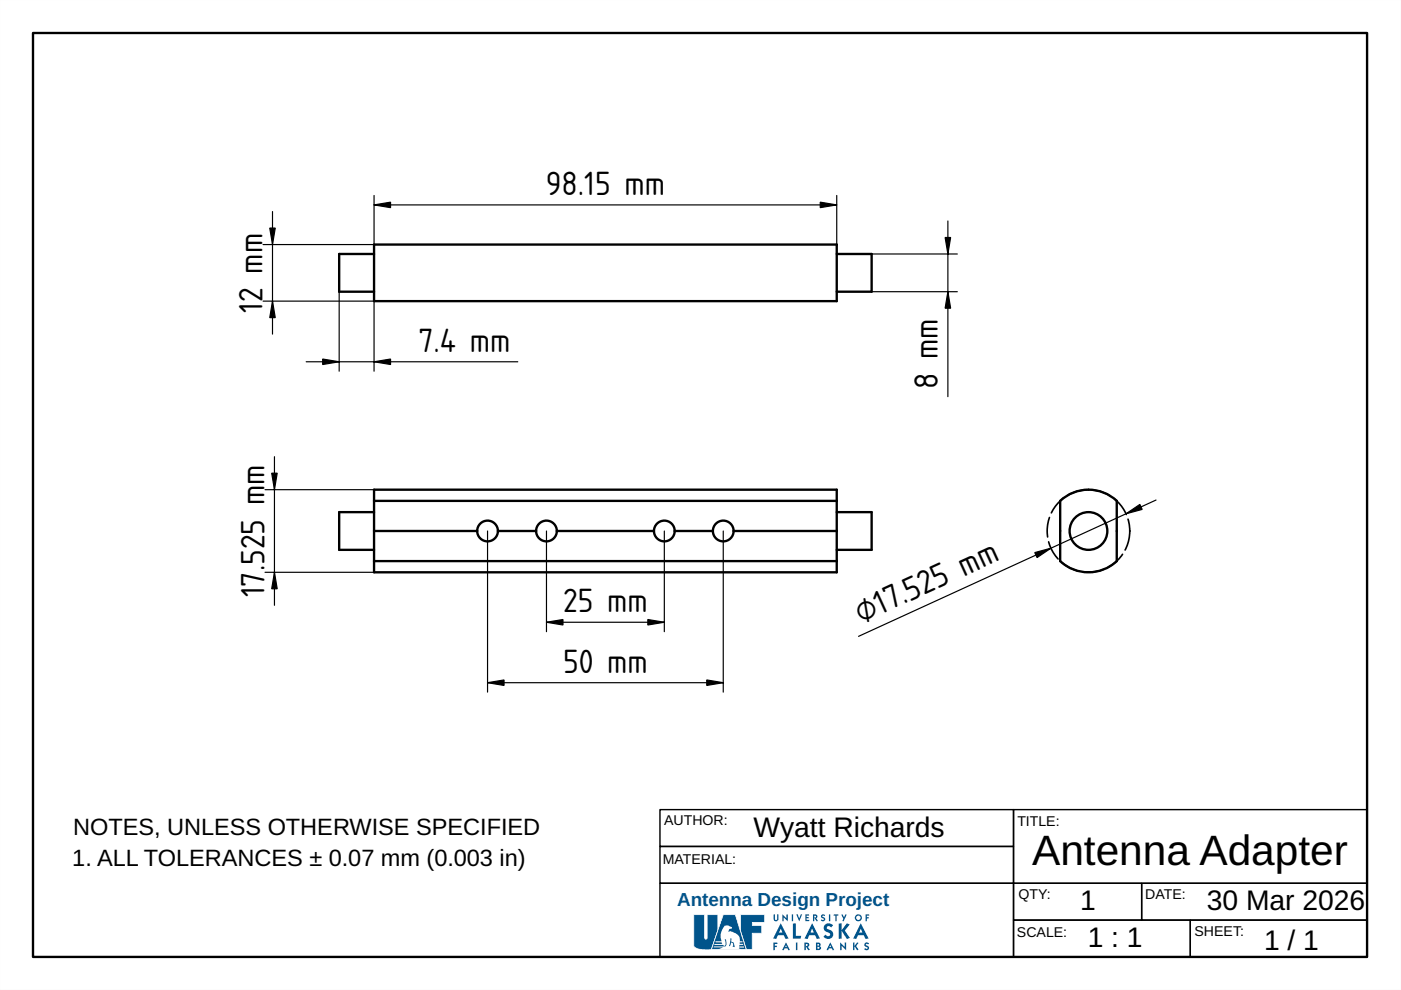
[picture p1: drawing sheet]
<svg xmlns="http://www.w3.org/2000/svg" width="297mm" height="210mm" viewBox="0 0 297 210" stroke-linecap="round" stroke-linejoin="round" font-family="sans-serif">
<path d="M0 0h296.8v209.9h-296.8zM0 0v209.9h296.8v-209.9z" fill="#000"/>
<path d="M7 7h282.8v195.9h-282.8z" fill="none" stroke="#000" stroke-width=".5"/>
<path d="M139.9 179.5h75v7.8h-75zM139.9 171.7h75v7.8h-75zM214.9 171.7h74.9v15.6h-74.9zM139.9 187.3h75v15.6h-75zM214.9 195.1h37.5v7.8h-37.5zM214.9 187.3h27.2v7.8h-27.2zM242.1 187.3h47.7v7.8h-47.7zM252.4 195.1h37.4v7.8h-37.4z" fill="none" stroke="#000" stroke-width=".3"/>
<g fill="#00548b">
<path d="M164 193.9l.3-.1v1.1l.2 .2 .2-.2 .1-1 .2-.1v1.1a.51 .51 0 0 1-.5 .4 .51 .51 0 0 1-.5-.5z"/>
<path d="M165.9 193.8l.8 .9v-.8l.3-.1v1.5l-.8-.8v.8h-.3z"/>
<path d="M167.9 193.9l.3-.1v1.5h-.3z"/>
<path d="M168.8 193.9l.3-.1 .3 .9 .4-.9 .3 .1-.7 1.4z"/>
<path d="M170.7 193.9h.8l.1 .2h-.6v.3h.5v.3h-.5v.3h.6l-.1 .3h-.8z"/>
<path d="M174.1 194l.4-.2 .4 .2-.1 .2-.3-.1-.2 .2 .6 .3 .1 .3a.52 .52 0 0 1-.4 .4 .52 .52 0 0 1-.6-.2l.2-.2 .4 .1v-.2a.49 .49 0 0 1-.5-.8z"/>
<path d="M175.8 193.9l.2-.1v1.5h-.2z"/>
<path d="M176.8 193.9h.9v.2h-.3v1.2h-.3v-1.2h-.4z"/>
<path d="M178.4 193.9l.2-.1 .4 .7 .2-.7 .3 .1-.6 1.4h-.3l.2-.5z"/>
<path d="M183.5 193.9h.8v.2h-.5v.4h.4v.2h-.4v.6h-.3z"/>
<path d="M168.1 195.8h.6v2.6h1.2l-.2 .6h-1.6z"/>
<path d="M174.8 196.1a1.19 1.19 0 0 1 1.8 .1l-.4 .4-.3-.2a.4 .4 0 0 0-.6 .3l.3 .4a1.05 1.05 0 0 1 .9 1.5 1.05 1.05 0 0 1-1.7 .2l-.2-.2 .4-.4a.54 .54 0 0 0 .5 .3 .54 .54 0 0 0 .5-.4l-.3-.4a1 1 0 0 1-1-.5 1 1 0 0 1 .1-1.1z"/>
<path d="M177.8 195.8h.6v1.4l1.2-1.4 .5 .2-1 1.3 1.1 1.6-.6 .2-1.2-1.7v1.6h-.6z"/>
<path d="M164 199.9h.8l.1 .2h-.6v.4h.4v.3h-.4v.6l-.3 .1z"/>
<path d="M168.7 199.9l.4-.1v1.6l-.4 .1z"/>
<path d="M178.1 199.8l1 1v-.9l.3-.1v1.7l-1-1v.9l-.3 .1z"/>
<path d="M180.9 199.9l.3-.1v.8l.5-.8 .3 .1-.5 .7 .5 .8-.3 .1-.5-.9v.8l-.3 .1z"/>
<path d="M183.3 200l.5-.2 .4 .2-.2 .3-.2-.2-.2 .2 .6 .4 .1 .3a.57 .57 0 0 1-.5 .5 .57 .57 0 0 1-.6-.3l.2-.2 .5 .1-.1-.3a.55 .55 0 0 1-.5-.8z"/>
<path d="M157 193.9h5.1v1.7h-2.6v.6h2v1.7h-2v3.4h-1.3l-1.2-3.9z"/>
<path d="M172.6 194.1v.4h.3v-.3zM172.4 193.9l.9 .2v.4l-.3 .2 .4 .6h-.3l-.5-.7v.7h-.2z"/>
<path d="M181.5 194.6a.5 .5 0 0 0 1 0 .5 .5 0 0 0-1 0zM181.2 194.6a.75 .75 0 0 1 1.5 0 .75 .75 0 0 1-1.5 0z"/>
<path d="M165.5 196.9l-.3 .8h.7zM165.5 195.8l1.7 3.2-.7 .1-.3-.8h-1.3l-.3 .8-.7-.1z"/>
<path d="M172.2 196.9l-.4 .8h.7zM172.2 195.8l1.6 3.2-.6 .1-.4-.8h-1.2l-.4 .8-.6-.1z"/>
<path d="M182.5 196.9l-.4 .8h.8zM182.5 195.8l1.7 3.2-.7 .1-.4-.8h-1.2l-.4 .8-.6-.1z"/>
<path d="M166.6 200.4l-.1 .4h.3zM166.6 199.8l.9 1.6-.4 .1-.1-.4h-.7l-.1 .4-.4-.1z"/>
<path d="M170.8 200.1v.5l.4-.1v-.3zM170.5 199.9h.8l.2 .2 .1 .4-.3 .3 .4 .6-.3 .1-.6-.9v.8l-.3 .1z"/>
<path d="M173.3 200.7v.4h.4v-.3zM173.3 200.1v.4h.3v-.3zM173 199.9h.8a.4 .4 0 0 1 0 .7 .41 .41 0 0 1 .3 .4 .41 .41 0 0 1-.2 .4h-.9z"/>
<path d="M176 200.4l-.1 .4h.3zM176 199.8l.9 1.6-.4 .1-.1-.4h-.7l-.1 .4-.4-.1z"/>
</g>
<path d="M157.1 194v3.4l1.2 3.8h1.1v-3.4h2v-1.5h-2v-.8h2.6v-1.5zM156.9 193.9h5.3v1.8h-2.6v.4h2v1.9h-2v3.4h-1.4l-1.3-4z" fill="#fff"/>
<path d="M147.1 193.9h2.3v5l.2 .2 .3-.2v-5h2.3v3.3l-1.4 4.1h.2a6.3 6.3 0 0 1-3.8-.5l-.1-.2z" fill="#00548b"/>
<path d="M147.2 194v6.5a3.5 3.5 0 0 0 3.3 .8h.3l1.3-4.1v-3.2h-2.1v4.9l-.4 .3-.3-.3v-4.9zM147 193.8h2.5v5l.1 .2 .2-.2v-5h2.5v3.5l-1.4 3.9 .1 .2a6.3 6.3 0 0 1-3.9-.6l-.1-.2z" fill="#fff"/>
<path d="M153.3 193.9h2.6l2.3 7.4h-7.4z" fill="#00548b"/>
<path d="M153.4 194l-2.4 7.2h7.1l-2.3-7.2zM153.3 193.9h2.7l2.3 7.5h-7.6z" fill="#fff"/>
<path d="M154.9 198.9h.2l-.1 .7 .6 .3 .2 .9-.5-.1 .2-.3-.1-.4-.4-.2-.2 .8h-.2zM153.7 196.3a3.5 3.5 0 0 0-.7 3.3h-1.3l-.1 .2h1.4l.1 .3h-1.6l-.1 .2h1.9l.2 .3 .4-.4-.3-.9 .2-.2 .1 .1 .2 1-.3 .5h-2.5l-.1 .2h2.1l-1.1 .4h5l-.5-.2v-.2h1.1l-.1-.2h-1l.1-.4h.8v-.2h-.8v-.3h.6v-.2h-.5l-.1-.6a2.3 2.3 0 0 0-2.1-1.6l-.1 .2-.2-.1 .2-.4 .5-.2 .1-.3-.9-.4z" fill-rule="evenodd" fill="#fff"/>
<g fill="none" stroke="#000" stroke-width=".5">
<path d="M79.3 53.9h-7.4v7.9h7.4M79.3 51.9h98.1v11.9h-98.1zM177.4 53.9h7.4v7.9h-7.4M79.3 108.6h-7.4v8h7.4M79.3 103.8h98.1v17.5h-98.1zM79.3 106.2h98.1M79.3 112.6h21.9M79.3 119h98.1M101.2 112.6a2.2 2.2 0 0 1 2.2-2.2 2.2 2.2 0 0 1 2.2 2.2M101.2 112.6a2.2 2.2 0 0 0 2.2 2.2 2.2 2.2 0 0 0 2.2-2.2M105.6 112.6h8.1M113.7 112.6a2.2 2.2 0 0 1 2.2-2.2 2.2 2.2 0 0 1 2.2 2.2"/>
<path d="M113.7 112.6a2.2 2.2 0 0 0 2.2 2.2 2.2 2.2 0 0 0 2.2-2.2M118.1 112.6h20.6M138.7 112.6a2.2 2.2 0 0 1 2.1-2.2 2.2 2.2 0 0 1 2.2 2.2M138.7 112.6a2.2 2.2 0 0 0 2.1 2.2 2.2 2.2 0 0 0 2.2-2.2M143 112.6h8.1M151.1 112.6a2.2 2.2 0 0 1 2.2-2.2 2.2 2.2 0 0 1 2.2 2.2M151.1 112.6a2.2 2.2 0 0 0 2.2 2.2 2.2 2.2 0 0 0 2.2-2.2M155.5 112.6h21.9M177.4 108.6h7.4v8h-7.4M224.8 106.2a8.8 8.8 0 0 1 12 0v12.8a8.8 8.8 0 0 1-12 0z"/>
<circle cx="230.8" cy="112.6" r="4"/>
</g>
<g fill="none" stroke="#000" stroke-width=".25">
<path d="M57.8 44.9v25.9M79.3 41.4v10.5h-23.5M79.3 43.4h98.1M177.4 41.4v10.5M184.8 53.9h18.2M201 46.9v37.2M55.8 63.8h23.5M64.9 76.7h44.9M71.9 61.8v16.9M79.3 61.8v16.9M184.8 61.8h18.2M58.2 96.8v31.5"/>
<path d="M56.2 103.8h23.1M103.4 112.6v34.1M115.9 112.6v21.3M140.8 112.6v21.3M153.3 112.6v34.1M245.1 106l-63.1 28.9M56.2 121.3h23.1M115.9 131.9h24.9M103.4 144.7h49.9"/>
</g>
<g fill="#000" stroke="#000" stroke-width=".25">
<path d="M57.2 48.4h1.2l-.6 3.5zM79.3 43.4l3.5-.5v1.1zM173.9 42.9l3.5 .5-3.5 .6zM200.4 50.4h1.2l-.6 3.5zM57.8 63.8l.6 3.5h-1.2zM68.4 76.1l3.5 .6-3.5 .6zM79.3 76.7l3.5-.6v1.2zM201 61.8l.6 3.5h-1.2zM57.6 100.3h1.2l-.6 3.5zM219.4 117.2l3.4-1-2.9 2zM238.7 108.9l3-2 .5 1.1zM58.2 121.3l.6 3.5h-1.2z"/>
<path d="M115.9 131.9l3.5-.6v1.2zM137.4 131.3l3.4 .6-3.4 .6zM103.4 144.7l3.5-.5v1.1zM149.8 144.2l3.5 .5-3.5 .6z"/>
</g>
<circle cx="230.8" cy="112.6" r="8.8" fill="none" stroke="#000" stroke-width=".35" stroke-dasharray="4.2 1"/>
<text font-size="9" x="218.8" y="183.5">Antenna Adapter</text>
<g font-size="6.7">
<text x="115.7" y="41.3">98.15 mm</text>
<text x="55.6" y="66.3" transform="rotate(-90 55.6 66.3)">12 mm</text>
<text x="88.7" y="74.6">7.4 mm</text>
<text x="198.8" y="82.5" transform="rotate(-90 198.8 82.5)">8 mm</text>
<text x="56.1" y="126.6" transform="rotate(-90 56.1 126.6)">17.525 mm</text>
<text x="119.4" y="129.8">25 mm</text>
<text x="182.6" y="132.3" transform="rotate(-25 182.6 132.3)">⌀17.525 mm</text>
<text x="119.4" y="142.6">50 mm</text>
</g>
<g font-size="6">
<text x="159.8" y="177.4">Wyatt Richards</text>
<text x="229" y="193">1</text>
<text x="255.9" y="193">30 Mar 2026</text>
<text x="230.6" y="200.8">1 : 1</text>
<text x="268" y="201.4">1 / 1</text>
</g>
<g font-size="5">
<text x="15.5" y="177">NOTES, UNLESS OTHERWISE SPECIFIED</text>
<text x="15.3" y="183.7">1. ALL TOLERANCES ± 0.07 mm (0.003 in)</text>
</g>
<text font-size="4" fill="#00548b" x="143.6" y="192">Antenna Design Project</text>
<g font-size="3">
<text x="140.8" y="175">AUTHOR:</text>
<text x="215.7" y="175.1">TITLE:</text>
<text x="140.5" y="183.2">MATERIAL:</text>
<text x="215.9" y="190.7">QTY:</text>
<text x="242.8" y="190.7">DATE:</text>
<text x="215.6" y="198.8">SCALE:</text>
<text x="253.3" y="198.4">SHEET:</text>
</g>
</svg>
